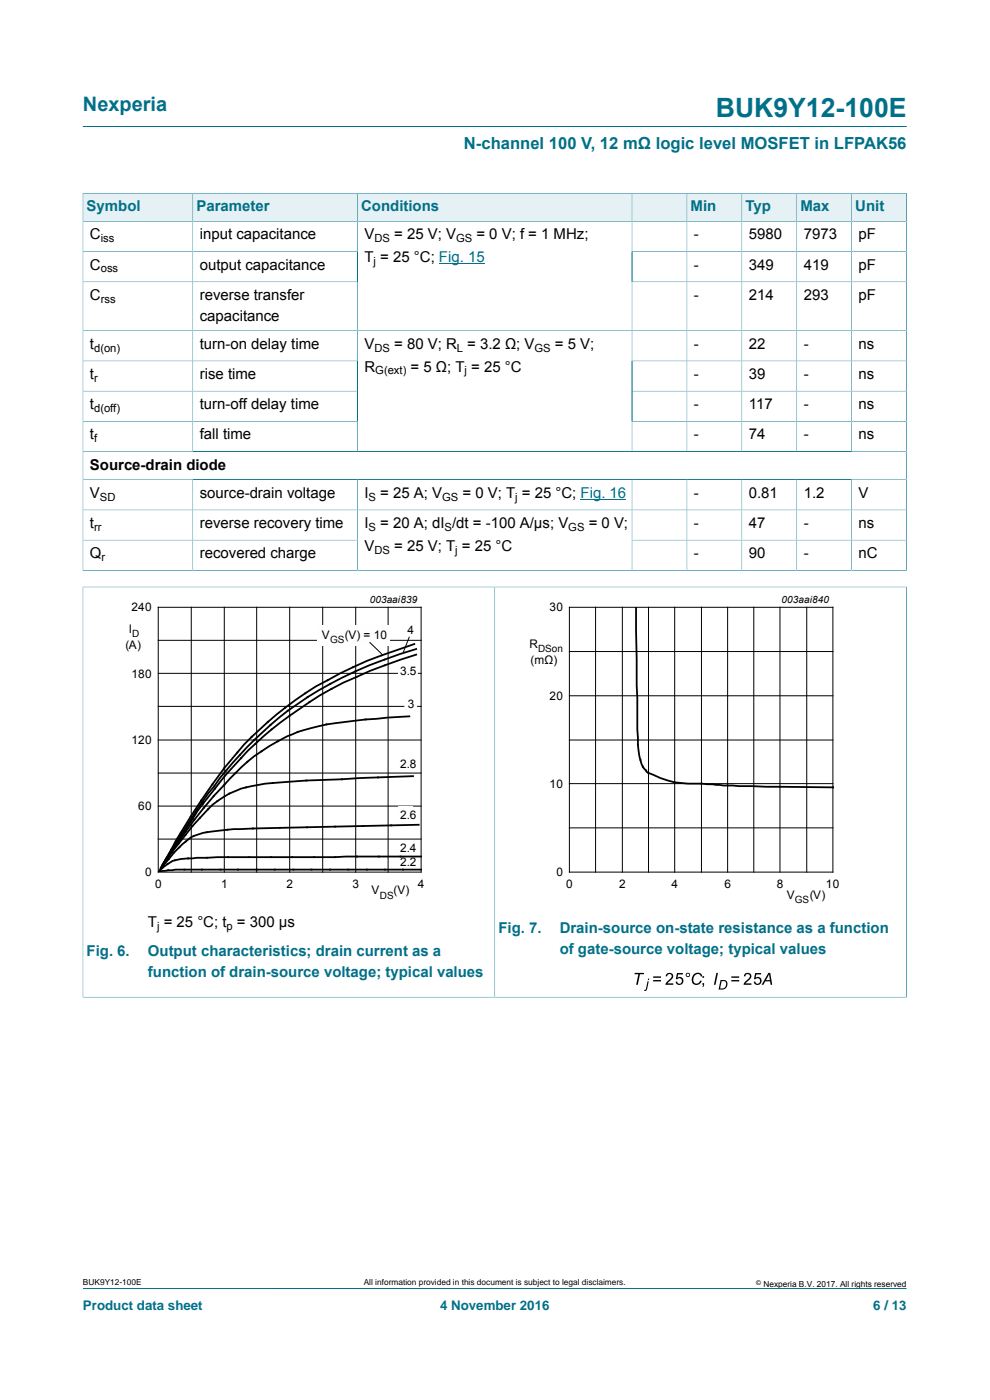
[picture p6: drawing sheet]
<svg xmlns="http://www.w3.org/2000/svg" width="210mm" height="297mm" viewBox="0 0 210 297" stroke-linecap="round" stroke-linejoin="round" font-family="sans-serif">
<path d="M17.6 26.8h174.7M17.6 273.3h174.7" fill="none" stroke="#007088" stroke-width=".21"/>
<path d="M17.7 41.1h23.1v5.8h-23.1z" fill="#e5f1f4"/>
<path d="M17.6 40.9v6.1h23.3v-6h-23.4" fill="none" stroke="#007088" stroke-width=".21"/>
<path d="M41 41.1h34.8v5.8h-34.8z" fill="#e5f1f4"/>
<path d="M40.9 41h34.9v6h-34.9z" fill="none" stroke="#007088" stroke-width=".21"/>
<path d="M75.9 41.1h58.1v5.8h-58.1z" fill="#e5f1f4"/>
<path d="M75.8 41h58.3v6h-58.3z" fill="none" stroke="#007088" stroke-width=".21"/>
<path d="M134.1 41.1h11.5v5.8h-11.5z" fill="#e5f1f4"/>
<path d="M134.1 41h11.6v6h-11.6z" fill="none" stroke="#007088" stroke-width=".21"/>
<path d="M145.8 41.1h11.5v5.8h-11.5z" fill="#e5f1f4"/>
<path d="M145.7 41h11.7v6h-11.7z" fill="none" stroke="#007088" stroke-width=".21"/>
<path d="M157.4 41.1h11.5v5.8h-11.5z" fill="#e5f1f4"/>
<path d="M157.4 41h11.6v6h-11.6z" fill="none" stroke="#007088" stroke-width=".21"/>
<path d="M169.1 41.1h11.5v5.8h-11.5z" fill="#e5f1f4"/>
<path d="M169 41h11.7v6h-11.7z" fill="none" stroke="#007088" stroke-width=".21"/>
<path d="M180.7 41.1h11.5v5.8h-11.5z" fill="#e5f1f4"/>
<g fill="none" stroke="#007088" stroke-width=".21">
<path d="M17.6 53.4h58.2M17.6 59.8h58.2M40.9 47v48.8M75.8 47v48.8M134.1 53.4h58.2M134.1 47v48.8M134.1 59.8h58.2M145.7 47v48.8M157.4 47v48.8M169 47v48.8M192.3 47h-174.7v74.1M192.3 40.9v80.2"/>
<path d="M192.4 41h-11.7v54.8M17.6 70.2h174.7M17.6 76.6h58.2M134.1 76.6h58.2M17.6 83h58.2M17.6 89.4h58.2M17.6 95.8h174.7M134.1 83h58.2M134.1 89.4h58.2M17.6 101.8h174.7M17.6 108.2h174.7M17.6 114.6h58.2"/>
<path d="M40.9 101.8v19.2M75.8 101.8v19.2M134.1 101.8v19.2M134.1 114.6h58.2M145.7 101.8v19.2M157.4 101.8v19.2M169 101.8v19.2M180.7 101.8v19.2M17.5 121h174.9M17.5 124.5h87.4v87h-87.4M17.6 124.5v87.1"/>
</g>
<path d="M93.1 56h9.7M123.2 105.9h9.7" fill="none" stroke="#00f" stroke-width=".21"/>
<g fill="none" stroke="#000" stroke-width=".21">
<path d="M33.6 135.8h55.7M33.6 128.8h55.7v56.2h-55.7zM40.6 128.8v56.2M47.6 128.8v56.2M54.4 128.8v56.2M61.4 128.8v56.2M68.5 128.8v56.2M75.5 128.8v56.2M82.3 128.8v56.2M33.6 149.9h55.7M33.6 157h55.7M33.6 142.8h55.7"/>
<path d="M33.6 178h55.7M33.6 164h55.7M33.6 171h55.7"/>
</g>
<path d="M87.9 136.6a113 113 0 0 0-15.7 6.2 73.6 73.6 0 0 0-29.5 27 104.7 104.7 0 0 0-6.4 10.5M88.3 137.7a81 81 0 0 0-30.9 16.1 89.2 89.2 0 0 0-16.7 19.7l-4.4 6.8M88.3 138.9a95.7 95.7 0 0 0-20.4 8.6 80.7 80.7 0 0 0-16.8 13.3 108 108 0 0 0-9.2 11.3l-4.5 6.7-3 4.9 1.9-3.4M86.8 152a136.6 136.6 0 0 0-19.3 2.1 34.3 34.3 0 0 0-13.6 6.3 94.2 94.2 0 0 0-16.4 18.7l-3.4 5M87.6 164.7l-18.9 .8a82.6 82.6 0 0 0-16.5 1.5 18.6 18.6 0 0 0-9.8 6.5 77.6 77.6 0 0 0-8.4 11M88.8 175l-35.1 .8a49.7 49.7 0 0 0-11.4 1.2 8.4 8.4 0 0 0-4.2 2.7l-3.3 3.7-1 1.3M89.3 181.7l-43.2 .1-5.3 .3a7.7 7.7 0 0 0-5.8 1.6l-1.3 1.2M89.3 184.5h-40.7a123.8 123.8 0 0 0-14.1 .2l-.9 .3" fill="none" stroke="#000" stroke-width=".38"/>
<g fill="#fefefe">
<path d="M67.2 132.5h15.5v4.5h-15.5z" fill-rule="evenodd"/>
<path d="M84.4 171.1h3.1v3.2h-3.1z" fill-rule="evenodd"/>
<path d="M84.4 160.5h3.1v3.2h-3.1z" fill-rule="evenodd"/>
<path d="M84.4 140.9h4.2v3.6h-4.2z" fill-rule="evenodd"/>
<path d="M85.8 147.8h2.7v3.2h-2.7z" fill-rule="evenodd"/>
<path d="M86 132.2h1v3.2h-1z" fill-rule="evenodd"/>
</g>
<path d="M20.4 125.9h81.7v66.4h-81.7zM107.7 125.9h81.8v66.4h-81.8z" fill="none" stroke="#fff" stroke-width=".21"/>
<g fill="none" stroke="#000" stroke-width=".21">
<path d="M78.4 136.2l2.6 2.5M86.8 135.1l-1.3 3.4M120.8 138.2h55.9M120.8 128.8h55.9v56.2h-55.9zM126.3 128.8v56.2M132 128.8v56.2M137.6 128.8v56.2M143.1 128.8v56.2M148.8 128.8v56.2M154.3 128.8v56.2M159.9 128.8v56.2M165.4 128.8v56.2"/>
<path d="M171.1 128.8v56.2M120.8 157h55.9M120.8 147.6h55.9M120.8 175.6h55.9M120.8 166.2h55.9"/>
</g>
<path d="M192.3 124.5v87.1M192.4 124.5h-87.5v87h87.5" fill="none" stroke="#007088" stroke-width=".21"/>
<path d="M134.9 128.7l.2 16.7 .2 11.1a12.8 12.8 0 0 0 1.3 6.6 2.62 2.62 0 0 0 2 1.3 16.3 16.3 0 0 0 8.7 1.8l9.4 .6 20.1 .2" fill="none" stroke="#000" stroke-width=".38"/>
<g fill="#000">
<path d="M134.6 206.4h2v.3h-.9l-.4 2.2h-.4l.5-2.2h-.8zM147.1 206.7a1.03 1.03 0 0 1 1.1-.4 1.03 1.03 0 0 1 .8 .8l-.3 .1-.1-.3a.8 .8 0 0 0-.9-.3 .8 .8 0 0 0-.6 .8 .79 .79 0 0 0 .3 1.2 .79 .79 0 0 0 1.1-.6l.4 .1a1.14 1.14 0 0 1-1.7 .7 1.14 1.14 0 0 1-.3-1.7zM152 206.4h.3l-.5 2.5h-.4z"/>
<path d="M137.5 207.6h.2v.3h-.3zM137.4 208.2h.2l-.4 1.8-.2 .2h-.4l.1-.2h.2l.1-.2z"/>
<path d="M138.5 207.1h1.7v.3h-1.7zM138.5 207.9h1.7v.3h-1.7z"/>
<path d="M141.4 206.6a.81 .81 0 0 1 1.3 .1 .81 .81 0 0 1-.3 1.2l-.8 .7h1.2v.3h-1.7a2.32 2.32 0 0 1 1.2-1.4l.2-.3a.48 .48 0 0 0-.5-.6 .48 .48 0 0 0-.5 .5h-.3zM143.6 206.4h1.3v.3h-1.1l-.1 .7a.83 .83 0 0 1 1.2 .4 .83 .83 0 0 1-.5 1.1 .83 .83 0 0 1-1.1-.6l.3-.1a.56 .56 0 0 0 .7 .4 .56 .56 0 0 0 .4-.6 .56 .56 0 0 0-.5-.5l-.8 .2z"/>
<path d="M145.4 206.8a.5 .5 0 0 1 1 0 .5 .5 0 0 1-1 0zM145.6 206.8a.3 .3 0 0 0 .6 0 .3 .3 0 0 0-.6 0z"/>
<path d="M149 207.1h.4v.3h-.4zM149 208.6h.4l-.1 .5-.2 .3-.1-.1 .2-.4h-.2z"/>
<path d="M152.8 207.9h.7a1.01 1.01 0 0 1 .8 1 1.01 1.01 0 0 1-.8 1h-1.1zM153.1 208.1l-.4 1.6a.93 .93 0 0 0 1.2-.4 .93 .93 0 0 0-.2-1.1z"/>
<path d="M155.1 207.1h1.7v.3h-1.7zM155.1 207.9h1.7v.3h-1.7z"/>
<path d="M158 206.6a.81 .81 0 0 1 1.3 .1 .81 .81 0 0 1-.4 1.2l-.7 .7h1.2v.3h-1.7a2.32 2.32 0 0 1 1.2-1.4l.2-.3a.48 .48 0 0 0-.5-.6 .48 .48 0 0 0-.5 .5h-.3zM160.2 206.4h1.2v.3h-1l-.1 .7a.83 .83 0 0 1 1.2 .4 .83 .83 0 0 1-.6 1.1 .83 .83 0 0 1-1-.6l.3-.1a.56 .56 0 0 0 .6 .4 .56 .56 0 0 0 .5-.6 .56 .56 0 0 0-.5-.5l-.9 .2z"/>
<path d="M163 206.4h.4l.4 2.5h-.3l-.1-.7h-1.1l-.4 .7h-.3zM163.1 206.7l-.6 1.2h.8z"/>
</g>
<text font-size="5.6" fill="#007088" x="151.8" y="24.8">BUK9Y12-100E</text>
<text font-size="4.2" fill="#007088" x="17.6" y="23.6">Nexperia</text>
<text font-size="3.5" fill="#007088" x="98.4" y="31.7">N-channel 100 V, 12 mΩ logic level MOSFET in LFPAK56</text>
<g font-size="3.2" fill="#007088">
<text x="18.4" y="44.8">Symbol</text>
<text x="41.7" y="44.8">Parameter</text>
<text x="76.6" y="44.8">Conditions</text>
<text x="146.5" y="44.8">Min</text>
<text x="158.1" y="44.8">Typ</text>
<text x="169.8" y="44.8">Max</text>
<text x="181.4" y="44.8">Unit</text>
<text x="18.4" y="202.9">Fig. 6.</text>
<text x="31.4" y="202.9">Output characteristics; drain current as a</text>
<text x="105.7" y="198">Fig. 7.</text>
<text x="118.7" y="198">Drain-source on-state resistance as a function</text>
<text x="118.7" y="202.4">of gate-source voltage; typical values</text>
<text x="31.4" y="207.3">function of drain-source voltage; typical values</text>
</g>
<g font-size="3.2">
<text x="19.1" y="50.8">C</text>
<text x="42.4" y="50.8">input capacitance</text>
<text x="77.3" y="50.8">V</text>
<text x="83.6" y="50.8">= 25 V; V</text>
<text x="101.1" y="50.8">= 0 V; f = 1 MHz;</text>
<text x="147.2" y="50.8">-</text>
<text x="158.8" y="50.8">5980</text>
<text x="170.5" y="50.8">7973</text>
<text x="182.1" y="50.8">pF</text>
<text x="19.1" y="57.2">C</text>
<text x="42.4" y="57.2">output capacitance</text>
<text x="77.3" y="55.6">T = 25 °C; Fig. 15</text>
<text x="147.2" y="57.2">-</text>
<text x="158.8" y="57.2">349</text>
<text x="170.5" y="57.2">419</text>
<text x="182.1" y="57.2">pF</text>
<text x="19.1" y="63.6">C</text>
<text x="42.4" y="63.6">reverse transfer</text>
<text x="147.2" y="63.6">-</text>
<text x="158.8" y="63.6">214</text>
<text x="170.5" y="63.6">293</text>
<text x="182.1" y="63.6">pF</text>
<text x="42.4" y="68">capacitance</text>
<text x="19.1" y="74">t</text>
<text x="42.4" y="74">turn-on delay time</text>
<text x="77.3" y="74">V</text>
<text x="83.6" y="74">= 80 V; R = 3.2 Ω; V</text>
<text x="117.7" y="74">= 5 V;</text>
<text x="147.2" y="74">-</text>
<text x="158.8" y="74">22</text>
<text x="170.5" y="74">-</text>
<text x="182.1" y="74">ns</text>
<text x="19.1" y="80.4">t</text>
<text x="42.4" y="80.4">rise time</text>
<text x="77.3" y="78.8">R</text>
<text x="87.1" y="78.8">= 5 Ω; T = 25 °C</text>
<text x="147.2" y="80.4">-</text>
<text x="158.8" y="80.4">39</text>
<text x="170.5" y="80.4">-</text>
<text x="182.1" y="80.4">ns</text>
<text x="19.1" y="86.8">t</text>
<text x="42.4" y="86.8">turn-off delay time</text>
<text x="147.2" y="86.8">-</text>
<text x="158.8" y="86.8">117</text>
<text x="170.5" y="86.8">-</text>
<text x="182.1" y="86.8">ns</text>
<text x="19.1" y="93.2">t</text>
<text x="42.4" y="93.2">fall time</text>
<text x="147.2" y="93.2">-</text>
<text x="158.8" y="93.2">74</text>
<text x="170.5" y="93.2">-</text>
<text x="182.1" y="93.2">ns</text>
<text x="19.1" y="99.6">Source-drain diode</text>
<text x="19.1" y="105.6">V</text>
<text x="42.4" y="105.6">source-drain voltage</text>
<text x="77.3" y="105.6">I</text>
<text x="80.7" y="105.6">= 25 A; V</text>
<text x="98.1" y="105.6">= 0 V; T = 25 °C; Fig. 16</text>
<text x="147.2" y="105.6">-</text>
<text x="158.8" y="105.6">0.81</text>
<text x="170.5" y="105.6">1.2</text>
<text x="182.1" y="105.6">V</text>
<text x="19.1" y="112">t</text>
<text x="42.4" y="112">reverse recovery time</text>
<text x="77.3" y="112">I</text>
<text x="80.7" y="112">= 20 A; dI /dt = -100 A/µs; V</text>
<text x="124.9" y="112">= 0 V;</text>
<text x="147.2" y="112">-</text>
<text x="158.8" y="112">47</text>
<text x="170.5" y="112">-</text>
<text x="182.1" y="112">ns</text>
<text x="19.1" y="118.4">Q</text>
<text x="42.4" y="118.4">recovered charge</text>
<text x="77.3" y="116.8">V</text>
<text x="83.6" y="116.8">= 25 V; T = 25 °C</text>
<text x="147.2" y="118.4">-</text>
<text x="158.8" y="118.4">90</text>
<text x="170.5" y="118.4">-</text>
<text x="182.1" y="118.4">nC</text>
<text x="31.4" y="196.6">T = 25 °C; t = 300 μs</text>
</g>
<g font-size="2.8" fill="#007088">
<text x="17.6" y="277.9">Product data sheet</text>
<text x="93.3" y="277.9">4 November 2016</text>
<text x="185.2" y="277.9">6 / 13</text>
</g>
<g font-size="2.5">
<text x="27.9" y="129.7">240</text>
<text x="116.6" y="129.7">30</text>
<text x="26.6" y="137.6">(A)</text>
<text x="27.4" y="134.2">I</text>
<text x="68.3" y="135.5">V</text>
<text x="73.2" y="135.5">(V</text>
<text x="75.7" y="135.5">) = 10</text>
<text x="86.4" y="134.5">4</text>
<text x="112.3" y="137.4">R</text>
<text x="27.9" y="143.7">180</text>
<text x="84.9" y="143.3">3.5</text>
<text x="112.6" y="140.8">(mΩ)</text>
<text x="116.6" y="148.4">20</text>
<text x="86.5" y="150.1">3</text>
<text x="27.9" y="157.8">120</text>
<text x="84.9" y="162.9">2.8</text>
<text x="116.6" y="167.1">10</text>
<text x="29.3" y="171.9">60</text>
<text x="84.9" y="173.8">2.6</text>
<text x="30.8" y="185.9">0</text>
<text x="84.9" y="180.7">2.4</text>
<text x="84.9" y="183.8">2.2</text>
<text x="118" y="185.9">0</text>
<text x="32.9" y="188.4">0</text>
<text x="46.9" y="188.4">1</text>
<text x="60.7" y="188.4">2</text>
<text x="74.8" y="188.4">3</text>
<text x="78.8" y="189.7">V</text>
<text x="83.5" y="189.7">(V)</text>
<text x="88.7" y="188.4">4</text>
<text x="120.1" y="188.4">0</text>
<text x="131.3" y="188.4">2</text>
<text x="142.4" y="188.4">4</text>
<text x="153.7" y="188.4">6</text>
<text x="164.8" y="188.4">8</text>
<text x="166.9" y="190.6">V</text>
<text x="171.8" y="190.6">(V)</text>
<text x="175.2" y="188.4">10</text>
</g>
<g font-size="2.4">
<text x="21.4" y="51.4">iss</text>
<text x="79.4" y="51.4">DS</text>
<text x="96.7" y="51.4">GS</text>
<text x="21.4" y="57.8">oss</text>
<text x="79.3" y="56.2">j</text>
<text x="21.4" y="64.2">rss</text>
<text x="20" y="74.6">d(on)</text>
<text x="79.4" y="74.6">DS</text>
<text x="96.9" y="74.6">L</text>
<text x="113.4" y="74.6">GS</text>
<text x="20" y="81">r</text>
<text x="79.6" y="79.4">G(ext)</text>
<text x="98.5" y="79.4">j</text>
<text x="20" y="87.4">d(off)</text>
<text x="20" y="93.8">f</text>
<text x="21.2" y="106.2">SD</text>
<text x="78.2" y="106.2">S</text>
<text x="93.8" y="106.2">GS</text>
<text x="109.3" y="106.2">j</text>
<text x="20" y="112.6">rr</text>
<text x="78.2" y="112.6">S</text>
<text x="94.3" y="112.6">S</text>
<text x="120.6" y="112.6">GS</text>
<text x="21.5" y="119">r</text>
<text x="79.4" y="117.5">DS</text>
<text x="96.6" y="117.5">j</text>
<text x="33.3" y="197.2">j</text>
<text x="48.1" y="197.2">p</text>
</g>
<g font-size="2.1">
<text x="78.4" y="127.9">003aai839</text>
<text x="165.8" y="127.9">003aai840</text>
<text x="28.1" y="135.2">D</text>
<text x="70" y="136.4">GS</text>
<text x="114.1" y="138.3">DSon</text>
<text x="80.6" y="190.7">DS</text>
<text x="168.6" y="191.6">GS</text>
</g>
<g font-size="1.8">
<text x="17.6" y="272.7">BUK9Y12-100E</text>
<text x="77.2" y="272.7">All information provided in this document is subject to legal disclaimers.</text>
<text x="161.9" y="273">Nexperia B.V. 2017. All rights reserved</text>
</g>
<text font-size="1.4" x="160.4" y="272.6">©</text>
</svg>
